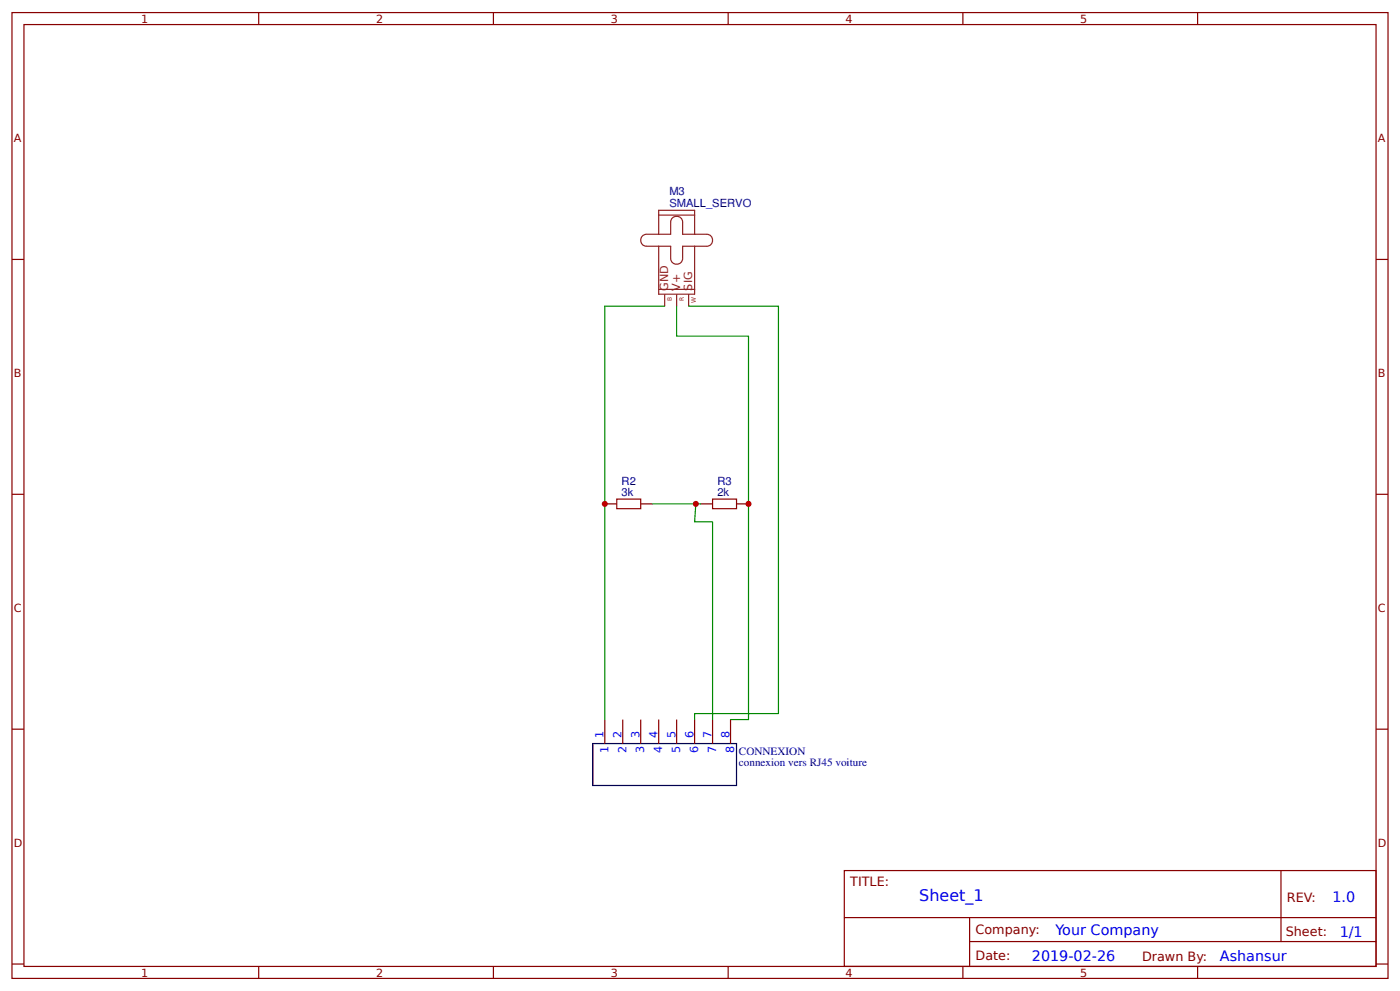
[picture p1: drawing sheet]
<svg xmlns="http://www.w3.org/2000/svg" width="309mm" height="219mm" viewBox="0 0 309 219" stroke-linecap="round" stroke-linejoin="round" font-family="sans-serif">
<g fill="none" stroke="#800" stroke-width=".26">
<path d="M2.6 2.8h304.1v213.2h-304.1zM5.3 5.4h298.7v208h-298.7zM57.1 2.8v2.6M109 2.8v2.6M160.9 2.8v2.6M212.7 2.8v2.6M264.6 2.8v2.6M2.6 57.3h2.7M304 57.3h2.7M2.6 109.1h2.7M133.6 111.3h2.7M141.6 111.3h2.6"/>
<path d="M154.8 111.3h2.6M162.7 111.3h2.7M304 109.1h2.7M133.6 158.9v5.3M137.6 158.9v5.3M141.6 158.9v5.3M145.5 158.9v5.3M149.5 158.9v5.3M153.5 158.9v5.3M157.4 158.9v5.3M161.4 158.9v5.3M2.6 161h2.7"/>
<path d="M304 161h2.7M186.5 192.2h117.5v21.2h-117.5zM283 192.2v15.7M2.6 212.9h2.7M57.1 213.4v2.6M109 213.4v2.6M160.9 213.4v2.6M186.6 202.6h117.3M212.7 213.4v2.6M214.2 207.9h89.7M214.2 202.6v10.6M264.6 213.4v2.6"/>
<path d="M304 212.9h2.7"/>
</g>
<path d="M131 164.2h31.7v9.2h-31.7z" fill="none" stroke="#000" stroke-width=".26"/>
<path d="M141.9 52.1l.4-.3 .6-.1h5.3v-2.6a1.32 1.32 0 0 1 1.3-1.3 1.32 1.32 0 0 1 1.3 1.3v2.6h5.3a1.32 1.32 0 0 1 1.3 1.3 1.32 1.32 0 0 1-1.3 1.4h-5.3v2.6a1.32 1.32 0 0 1-1.3 1.3 1.32 1.32 0 0 1-1.3-1.3v-2.6h-5.3a1.34 1.34 0 0 1-1.2-.8 1.34 1.34 0 0 1 .2-1.5zM145.5 51.7v-5.3h8v5.3M145.5 54.4v10.6h8v-10.6M145.5 47.5h8M145.5 63.9h8M146.8 65v2.6M149.5 65v2.6M152.1 65v2.6" fill="none" stroke="#8d2323" stroke-width=".26"/>
<path d="M146.8 67.6h-13.2v91.3M149.5 67.6v6.6h15.9v84.7h-4M152.1 67.6h19.9v90h-18.5v1.3M144.2 111.3h10.6M153.7 111.3l-.2 3.9h3.9v43.7" fill="none" stroke="#080" stroke-width=".26"/>
<path d="M136.3 110.2h5.3v2.1h-5.3zM157.4 110.2h5.3v2.1h-5.3z" fill="none" stroke="#a00000" stroke-width=".26"/>
<g fill="#c00">
<circle cx="165.4" cy="111.3" r=".66"/>
<circle cx="133.6" cy="111.3" r=".66"/>
<circle cx="153.7" cy="111.3" r=".66"/>
</g>
<text font-size="3.5" fill="#00f" x="203.1" y="199">Sheet_1</text>
<g font-size="3.2" fill="#00f">
<text x="294.4" y="199.2">1.0</text>
<text x="233.2" y="206.3">Your Company</text>
<text x="296" y="206.9">1/1</text>
<text x="228" y="212.2">2019-02-26</text>
<text x="269.5" y="212.1">Ashansur</text>
</g>
<g font-size="2.8" fill="#800">
<text x="187.9" y="195.7">TITLE:</text>
<text x="284.3" y="199.2">REV:</text>
<text x="215.5" y="206.3">Company:</text>
<text x="284.1" y="206.8">Sheet:</text>
<text x="215.5" y="212.1">Date:</text>
<text x="252.3" y="212.1">Drawn By:</text>
</g>
<g font-size="2.5" fill="#800">
<text x="31.2" y="5">1</text>
<text x="83.1" y="5">2</text>
<text x="134.9" y="5">3</text>
<text x="186.8" y="5">4</text>
<text x="238.7" y="5">5</text>
<text x="3" y="31.4">A</text>
<text x="304.4" y="31.4">A</text>
<text x="3" y="83.2">B</text>
<text x="304.4" y="83.2">B</text>
<text x="3" y="135.1">C</text>
<text x="304.4" y="135.1">C</text>
<text x="3" y="186.9">D</text>
<text x="304.4" y="186.9">D</text>
<text x="31.2" y="215.6">1</text>
<text x="83.1" y="215.6">2</text>
<text x="134.9" y="215.6">3</text>
<text x="186.8" y="215.6">4</text>
<text x="238.7" y="215.6">5</text>
</g>
<g font-size="2.5" fill="#000080">
<text x="147.9" y="45.6">SMALL_SERVO</text>
<text x="147.9" y="43.1">M3</text>
<text x="137.3" y="107">R2</text>
<text x="158.5" y="107">R3</text>
<text x="137.3" y="109.4">3k</text>
<text x="158.5" y="109.4">2k</text>
<text x="163.2" y="166.6">CONNEXION</text>
<text x="163.2" y="169.1">connexion vers RJ45 voiture</text>
</g>
<g font-size="2.5" fill="#8d2323">
<text x="147.6" y="64.2" transform="rotate(-90 147.6 64.2)">GND</text>
<text x="150.3" y="64.2" transform="rotate(-90 150.3 64.2)">V+</text>
<text x="152.9" y="64.2" transform="rotate(-90 152.9 64.2)">SIG</text>
</g>
<g font-size="2.5" fill="#00f">
<text x="133.3" y="162.9" transform="rotate(-90 133.3 162.9)">1</text>
<text x="134.4" y="166.3" transform="rotate(-90 134.4 166.3)">1</text>
<text x="137.3" y="162.9" transform="rotate(-90 137.3 162.9)">2</text>
<text x="138.4" y="166.3" transform="rotate(-90 138.4 166.3)">2</text>
<text x="141.3" y="162.9" transform="rotate(-90 141.3 162.9)">3</text>
<text x="142.3" y="166.3" transform="rotate(-90 142.3 166.3)">3</text>
<text x="145.3" y="162.9" transform="rotate(-90 145.3 162.9)">4</text>
<text x="146.3" y="166.3" transform="rotate(-90 146.3 166.3)">4</text>
<text x="149.2" y="162.9" transform="rotate(-90 149.2 162.9)">5</text>
<text x="150.3" y="166.3" transform="rotate(-90 150.3 166.3)">5</text>
<text x="153.2" y="162.9" transform="rotate(-90 153.2 162.9)">6</text>
<text x="154.3" y="166.3" transform="rotate(-90 154.3 166.3)">6</text>
<text x="157.2" y="162.9" transform="rotate(-90 157.2 162.9)">7</text>
<text x="158.2" y="166.3" transform="rotate(-90 158.2 166.3)">7</text>
<text x="161.1" y="162.9" transform="rotate(-90 161.1 162.9)">8</text>
<text x="162.2" y="166.3" transform="rotate(-90 162.2 166.3)">8</text>
</g>
<g font-size="1.3" fill="#8d2323">
<text x="148.4" y="66.4" transform="rotate(-90 148.4 66.4)">B</text>
<text x="151.1" y="66.4" transform="rotate(-90 151.1 66.4)">R</text>
<text x="153.7" y="66.8" transform="rotate(-90 153.7 66.8)">W</text>
</g>
</svg>
